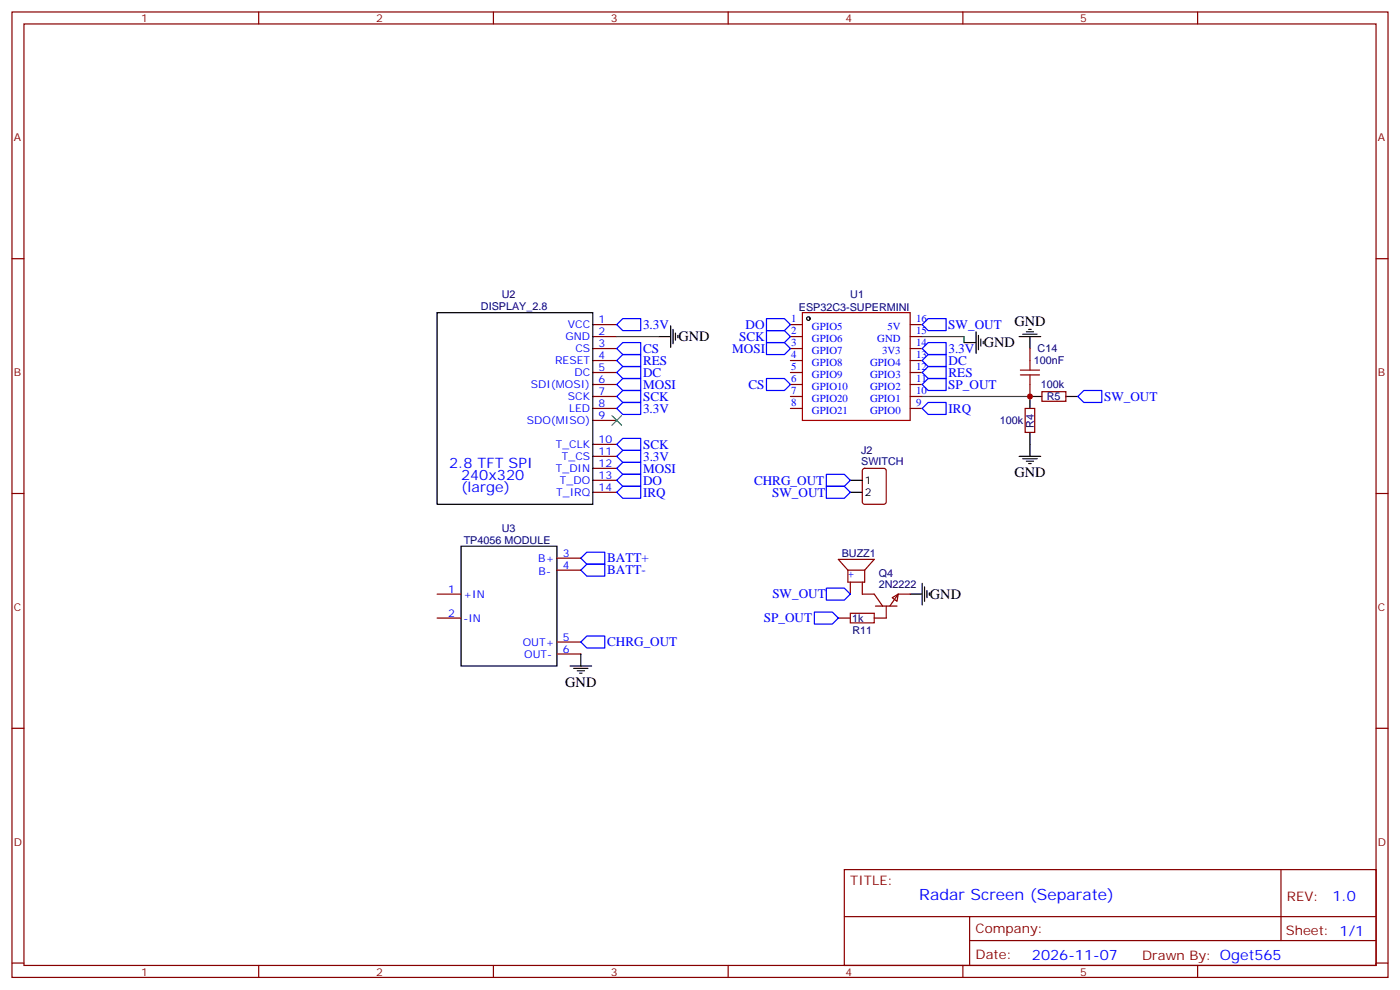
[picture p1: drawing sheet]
<svg xmlns="http://www.w3.org/2000/svg" width="412mm" height="292mm" viewBox="0 0 412 292" stroke-linecap="round" stroke-linejoin="round" font-family="sans-serif">
<g fill="none" stroke="#870000" stroke-width=".35">
<path d="M3.5 3.5h405.4v284.4h-405.4zM7.1 7.1h398.2v277.2h-398.2zM76.2 3.5v3.6M145.3 3.5v3.6M214.5 3.5v3.6M283.6 3.5v3.6M352.8 3.5v3.6M3.5 76.2h3.6M405.3 76.2h3.6M174.6 95.6h7.1M174.6 99.1h7.1M232.8 95.6h3.6"/>
<path d="M232.8 99.1h3.6M268.1 95.6h3.5M268.1 99.1h3.5M174.6 102.7h7.1M174.6 106.2h7.1M174.6 109.7h7.1M174.6 113.2h7.1M174.6 116.8h7.1M232.8 102.7h3.6M232.8 106.2h3.6M232.8 109.7h3.6M232.8 113.2h3.6"/>
<path d="M232.8 116.8h3.6M268.1 102.7h3.5M268.1 106.2h3.5M268.1 109.7h3.5M268.1 113.2h3.5M268.1 116.8h3.5M303.4 102.7v3.5M303.4 113.2v3.6M306.9 115.4h7.1v2.8h-7.1zM174.6 120.3h7.1M174.6 123.8h7.1M174.6 130.9h7.1"/>
<path d="M174.6 134.4h7.1M174.6 137.9h7.1M232.8 120.3h3.6M254.2 138.1l.5-.2h5.6l.7 .5 .1 9.4-.5 .7h-5.9l-.6-.4-.1-9.5zM268.1 120.3h3.5M302 120.3h2.8v7.1h-2.8zM3.5 145.3h3.6M174.6 141.5h7.1M174.6 145h7.1M405.3 145.3h3.6M128.8 175h7M164 164.4h7.1"/>
<path d="M164 167.9h7.1M249.8 167.9h4.9M249.8 167.9l-2.9-3.2h10.6l-2.8 3.2M249.8 167.9v3.5h4.9v-3.5M250.5 171.4v3.6M254 171.4v3.6h3.5l2.5 3.5M257.9 178.5h6.3M261.1 178.5v3.5h-3.6M262.8 176l1.8-1-.4 2.1zM268.1 175h-3.5l-2.5 3.5M128.8 182h7M164 189.1h7.1"/>
<path d="M164 192.6h7.1M246.9 182h3.6M3.5 214.5h3.6M405.3 214.5h3.6M248.7 256.1h156.6v28.2h-156.6zM377.3 256.1v20.9M248.7 270h156.5M285.6 277h119.6M285.6 270v14.1M3.5 283.6h3.6M76.2 284.3v3.6M145.3 284.3v3.6"/>
<path d="M214.5 284.3v3.6M283.6 284.3v3.6M352.8 284.3v3.6M405.3 283.6h3.6"/>
</g>
<path d="M236.4 92.1h31.7v31.7h-31.7zM300.6 110.4h5.6M300.6 109h5.6M303.4 106.2v2.8M303.4 110.4v2.8M250.5 180.6h7v2.8h-7z" fill="none" stroke="#a10000" stroke-width=".35"/>
<g fill="none" stroke="#000" stroke-width=".35">
<path d="M128.8 92.1h45.8v56.4h-45.8zM194 99.1h3.6M197.6 96v6.3M198.3 97v4.2M199 98.1v2.1M199.7 98.8v.7M287.5 97.7v6.4M288.2 98.8v4.2M288.9 99.8v2.2M300.2 99.1h6.4M301.3 98.4h4.2M302.3 97.7h2.1"/>
<path d="M303 97h.7M303.4 99.1v3.6M284 100.9h3.5M289.6 100.5v.7M306.9 116.8h-3.5v3.5M314 116.8h3.5M300.2 134.4h6.4M301.3 135.1h4.2M302.3 135.8h2.1M303 136.5h.7M303.4 127.4v7M250.5 141.5h3.5"/>
<path d="M250.5 145h3.5M135.8 160.9h28.2v35.2h-28.2zM268.1 175h3.5M271.6 171.8v6.4M272.3 172.9v4.2M273 173.9v2.1M273.8 174.6v.7M167.9 196.1h6.4M169 196.8h4.2M170 197.6h2.2M170.7 198.3h.7M171.1 192.6v3.5"/>
<circle cx="238.1" cy="93.8" r=".53"/>
</g>
<g fill="none" stroke="#00f" stroke-width=".35">
<path d="M181.7 95.6l1.7-1.8h5.3v3.6h-5.3zM225.8 97.4h5.3l1.7 1.7-1.7 1.8h-5.3zM225.8 93.8h5.3l1.7 1.8-1.7 1.8h-5.3zM271.6 95.6l1.8-1.8h5.3v3.6h-5.3zM181.7 102.7l1.7-1.8h5.3v3.5h-5.3zM181.7 106.2l1.7-1.8h5.3v3.6h-5.3zM181.7 109.7l1.7-1.7h5.3v3.5h-5.3zM181.7 113.2l1.7-1.7h5.3v3.5h-5.3zM181.7 116.8l1.7-1.8h5.3v3.5h-5.3zM225.8 111.5h5.3l1.7 1.7-1.7 1.8h-5.3zM225.8 100.9h5.3l1.7 1.8-1.7 1.7h-5.3zM271.6 102.7l1.8-1.8h5.3v3.5h-5.3z"/>
<path d="M271.6 109.7l1.8-1.7h5.3v3.5h-5.3zM271.6 106.2l1.8-1.8h5.3v3.6h-5.3zM271.6 113.2l1.8-1.7h5.3v3.5h-5.3zM317.5 116.8l1.8-1.8h5.3v3.5h-5.3zM181.7 120.3l1.7-1.8h5.3v3.6h-5.3zM181.7 130.9l1.7-1.8h5.3v3.5h-5.3zM181.7 137.9l1.7-1.7h5.3v3.5h-5.3zM181.7 134.4l1.7-1.8h5.3v3.6h-5.3zM243.4 139.7h5.3l1.8 1.8-1.8 1.7h-5.3zM271.6 120.3l1.8-1.8h5.3v3.6h-5.3zM181.7 141.5l1.7-1.8h5.3v3.5h-5.3zM181.7 145l1.7-1.8h5.3v3.6h-5.3z"/>
<path d="M243.4 143.2h5.3l1.8 1.8-1.8 1.8h-5.3zM171.1 167.9l1.8-1.7h5.3v3.5h-5.3zM171.1 164.4l1.8-1.8h5.3v3.6h-5.3zM243.4 173.2h5.3l1.8 1.8-1.8 1.7h-5.3zM172.9 187.3h5.3v3.6h-5.3l-1.8-1.8zM239.9 180.3h5.3l1.7 1.7-1.7 1.8h-5.3z"/>
</g>
<path d="M181.7 99.1h12.3M271.6 99.1h12.4v1.8M271.6 116.8h31.8" fill="none" stroke="#008700" stroke-width=".35"/>
<path d="M180.3 122.4l2.8 2.8M183.1 122.4l-2.8 2.8" fill="none" stroke="#3c3" stroke-width=".35"/>
<circle cx="303.4" cy="116.8" r=".88" fill="#c00"/>
<text font-size="4.6" fill="#00f" x="270.8" y="265.1">Radar Screen (Separate)</text>
<g font-size="4.2">
<text x="298.8" y="95.9">GND</text>
<text x="199.8" y="100.6">GND</text>
<text x="289.8" y="102.3">GND</text>
<text x="298.8" y="140.5">GND</text>
<text x="273.9" y="176.4">GND</text>
<text x="166.5" y="202.2">GND</text>
</g>
<g font-size="4.2" fill="#00f">
<text x="132.3" y="137.9">2.8 TFT SPI</text>
<text x="135.8" y="141.5">240x320</text>
<text x="135.8" y="145">(large)</text>
<text x="392.5" y="265.4">1.0</text>
<text x="304" y="282.7">2026-11-07</text>
</g>
<g font-size="3.9" fill="#00f">
<text x="189.4" y="97">3.3V</text>
<text x="217.8" y="100.4">SCK</text>
<text x="219.6" y="96.9">DO</text>
<text x="279.3" y="97">SW_OUT</text>
<text x="189.4" y="104">CS</text>
<text x="189.4" y="107.5">RES</text>
<text x="215.7" y="103.9">MOSI</text>
<text x="279.4" y="104">3.3V</text>
<text x="279.4" y="107.5">DC</text>
<text x="189.4" y="111.1">DC</text>
<text x="279.4" y="111.1">RES</text>
<text x="189.4" y="118.1">SCK</text>
<text x="189.4" y="114.6">MOSI</text>
<text x="220.5" y="114.5">CS</text>
<text x="279.3" y="114.6">SP_OUT</text>
<text x="325.2" y="118.1">SW_OUT</text>
<text x="189.4" y="121.7">3.3V</text>
<text x="279.4" y="121.5">IRQ</text>
<text x="189.4" y="132.2">SCK</text>
<text x="189.4" y="135.9">3.3V</text>
<text x="189.4" y="139.3">MOSI</text>
<text x="189.4" y="142.7">DO</text>
<text x="222.1" y="142.7">CHRG_OUT</text>
<text x="189.4" y="146.2">IRQ</text>
<text x="227.5" y="146.2">SW_OUT</text>
<text x="178.9" y="165.6">BATT+</text>
<text x="178.9" y="169.2">BATT-</text>
<text x="227.5" y="176.1">SW_OUT</text>
<text x="225" y="183.3">SP_OUT</text>
<text x="178.8" y="190.3">CHRG_OUT</text>
</g>
<g font-size="3.9" fill="#800">
<text x="250.5" y="260.7">TITLE:</text>
<text x="379.1" y="265.4">REV:</text>
<text x="287.4" y="274.9">Company:</text>
<text x="378.7" y="275.5">Sheet: 1/1</text>
<text x="287.4" y="282.6">Date:</text>
<text x="336.4" y="282.7">Drawn By: Oget565</text>
</g>
<g font-size="3.2" fill="#800">
<text x="41.6" y="6.5">1</text>
<text x="110.8" y="6.5">2</text>
<text x="179.9" y="6.5">3</text>
<text x="249.1" y="6.5">4</text>
<text x="318.2" y="6.5">5</text>
<text x="4.1" y="41.6">A</text>
<text x="405.9" y="41.6">A</text>
<text x="4.1" y="110.8">B</text>
<text x="405.9" y="110.8">B</text>
<text x="4.1" y="179.9">C</text>
<text x="405.9" y="179.9">C</text>
<text x="4.1" y="249.1">D</text>
<text x="405.9" y="249.1">D</text>
<text x="41.6" y="287.3">1</text>
<text x="110.8" y="287.3">2</text>
<text x="179.9" y="287.3">3</text>
<text x="249.1" y="287.3">4</text>
<text x="318.2" y="287.3">5</text>
</g>
<g font-size="3.2" fill="#000080">
<text x="147.8" y="87.9">U2</text>
<text x="250.5" y="87.8">U1</text>
<text x="141.7" y="91.4">DISPLAY_2.8</text>
<text x="235.3" y="91.5">ESP32C3-SUPERMINI</text>
<text x="304.5" y="107.3">100nF</text>
<text x="305.7" y="103.8">C14</text>
<text x="306.6" y="114.4">100k</text>
<text x="308.3" y="117.9">R5</text>
<text x="294.5" y="125">100k</text>
<text x="304.5" y="125.9" transform="rotate(-90 304.5 125.9)">R4</text>
<text x="253.7" y="136.9">SWITCH</text>
<text x="253.7" y="133.7">J2</text>
<text x="136.6" y="160.3">TP4056 MODULE</text>
<text x="147.8" y="156.6">U3</text>
<text x="247.9" y="164">BUZZ1</text>
<text x="258.9" y="173.2">2N2222</text>
<text x="258.9" y="170">Q4</text>
<text x="251" y="183.2">1k</text>
<text x="251.1" y="186.7">R11</text>
</g>
<g font-size="3.2" fill="#00f">
<text x="176.3" y="95.2">1</text>
<text x="233" y="94.9">1</text>
<text x="269.9" y="94.9">16</text>
<text x="166.6" y="100.1">GND</text>
<text x="167.3" y="96.6">VCC</text>
<text x="176.3" y="98.7">2</text>
<text x="233" y="98.4">2</text>
<text x="233" y="102">3</text>
<text x="239.2" y="97.2">GPIO5</text>
<text x="239.2" y="100.7">GPIO6</text>
<text x="258.4" y="100.7">GND</text>
<text x="261.4" y="97.2">5V</text>
<text x="269.9" y="102">14</text>
<text x="269.9" y="98.4">15</text>
<text x="163.5" y="107.2">RESET</text>
<text x="169.5" y="103.6">CS</text>
<text x="176.3" y="102.2">3</text>
<text x="176.3" y="105.7">4</text>
<text x="233" y="105.5">4</text>
<text x="239.2" y="104.2">GPIO7</text>
<text x="239.2" y="107.8">GPIO8</text>
<text x="256.3" y="107.8">GPIO4</text>
<text x="259.8" y="104.2">3V3</text>
<text x="269.9" y="105.5">13</text>
<text x="169.2" y="110.7">DC</text>
<text x="176.3" y="109.3">5</text>
<text x="176.3" y="112.8">6</text>
<text x="233" y="109">5</text>
<text x="233" y="112.5">6</text>
<text x="239.2" y="111.3">GPIO9</text>
<text x="256.3" y="111.3">GPIO3</text>
<text x="269.9" y="112.5">11</text>
<text x="269.9" y="109">12</text>
<text x="156.4" y="114.2">SDI(MOSI)</text>
<text x="167.3" y="117.7">SCK</text>
<text x="176.3" y="116.3">7</text>
<text x="176.3" y="119.9">8</text>
<text x="233" y="116.1">7</text>
<text x="233" y="119.6">8</text>
<text x="239.2" y="114.8">GPIO10</text>
<text x="239.2" y="118.4">GPIO20</text>
<text x="256.3" y="118.4">GPIO1</text>
<text x="256.3" y="114.8">GPIO2</text>
<text x="269.9" y="119.6">9</text>
<text x="269.9" y="116.1">10</text>
<text x="155.2" y="124.8">SDO(MISO)</text>
<text x="167.6" y="121.3">LED</text>
<text x="176.3" y="123.4">9</text>
<text x="239.2" y="121.9">GPIO21</text>
<text x="256.3" y="121.9">GPIO0</text>
<text x="163.7" y="131.9">T_CLK</text>
<text x="176.3" y="130.4">10</text>
<text x="165.5" y="135.4">T_CS</text>
<text x="176.3" y="134">11</text>
<text x="176.3" y="137.5">12</text>
<text x="163.7" y="138.9">T_DIN</text>
<text x="164.9" y="142.4">T_DO</text>
<text x="176.3" y="141">13</text>
<text x="163.9" y="146">T_IRQ</text>
<text x="176.3" y="144.6">14</text>
<text x="158.6" y="165.5">B+</text>
<text x="165.8" y="164">3</text>
<text x="165.8" y="167.6">4</text>
<text x="158.7" y="169.3">B-</text>
<text x="251.5" y="170.4" transform="rotate(-90 251.5 170.4)">+</text>
<text x="132" y="174.6">1</text>
<text x="136.5" y="176">+IN</text>
<text x="132" y="181.7">2</text>
<text x="136.5" y="183.1">-IN</text>
<text x="154" y="190.1">OUT+</text>
<text x="165.8" y="188.7">5</text>
<text x="154.4" y="193.7">OUT-</text>
<text x="165.8" y="192.3">6</text>
</g>
<g font-size="3.2">
<text x="254.7" y="142.5">1</text>
<text x="254.7" y="146.1">2</text>
</g>
</svg>
